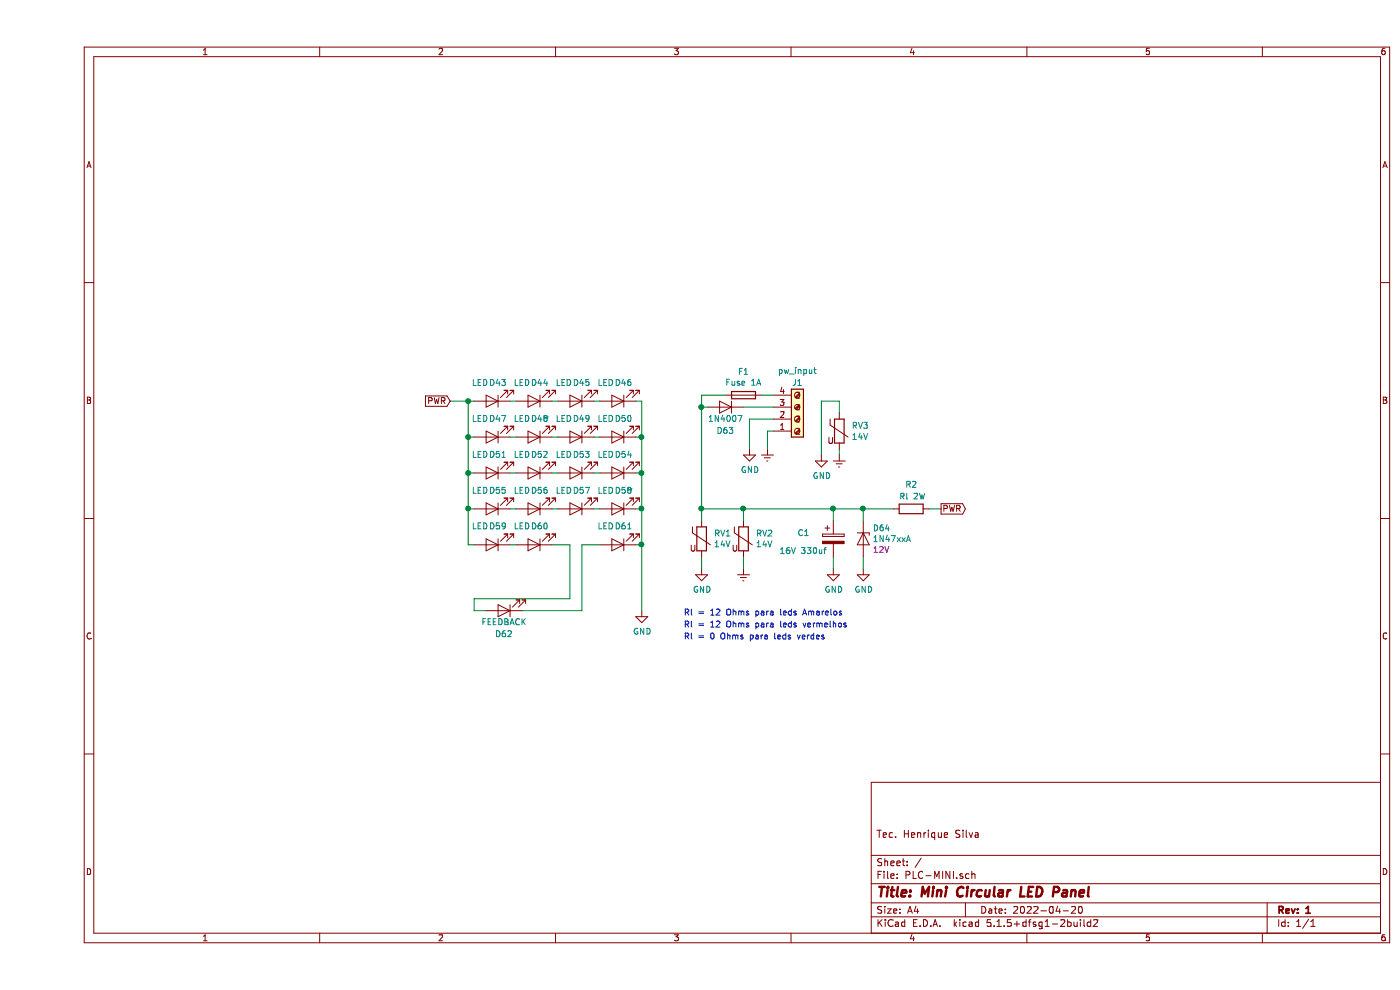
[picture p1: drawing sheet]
EESchema Schematic File Version 4
EELAYER 30 0
EELAYER END
$Descr A4 11693 8268
encoding utf-8
Sheet 1 1
Title "Mini Circular LED Panel"
Date "2022-04-20"
Rev "1"
Comp ""
Comment1 "Tec. Henrique Silva"
Comment2 ""
Comment3 ""
Comment4 ""
$EndDescr
Wire Wire Line
	4300 3350 4350 3350
$Comp
L Device:LED D43
U 1 1
P 3800 3350
F 0 "D43" H 3750 3200 50  0000 C CNN
F 1 "LED" H 3900 3200 50  0000 C CNN
F 2 "LED_THT:LED_D5.0mm_IRBlack" H 3800 3350 50  0001 C CNN
F 3 "~" H 3800 3350 50  0001 C CNN
	1    3800 3350
	-1   0    0    1   
$EndComp
Wire Wire Line
	3950 3350 4000 3350
$Comp
L Device:LED D44
U 1 1
P 4150 3350
F 0 "D44" H 4100 3200 50  0000 C CNN
F 1 "LED" H 4250 3200 50  0000 C CNN
F 2 "LED_THT:LED_D5.0mm_IRBlack" H 4150 3350 50  0001 C CNN
F 3 "~" H 4150 3350 50  0001 C CNN
	1    4150 3350
	-1   0    0    1   
$EndComp
Wire Wire Line
	5000 3350 5050 3350
$Comp
L Device:LED D45
U 1 1
P 4500 3350
F 0 "D45" H 4450 3200 50  0000 C CNN
F 1 "LED" H 4600 3200 50  0000 C CNN
F 2 "LED_THT:LED_D5.0mm_IRBlack" H 4500 3350 50  0001 C CNN
F 3 "~" H 4500 3350 50  0001 C CNN
	1    4500 3350
	-1   0    0    1   
$EndComp
Wire Wire Line
	4650 3350 4700 3350
$Comp
L Device:LED D46
U 1 1
P 4850 3350
F 0 "D46" H 4800 3200 50  0000 C CNN
F 1 "LED" H 4950 3200 50  0000 C CNN
F 2 "LED_THT:LED_D5.0mm_IRBlack" H 4850 3350 50  0001 C CNN
F 3 "~" H 4850 3350 50  0001 C CNN
	1    4850 3350
	-1   0    0    1   
$EndComp
Wire Wire Line
	4300 3650 4350 3650
$Comp
L Device:LED D47
U 1 1
P 3800 3650
F 0 "D47" H 3750 3500 50  0000 C CNN
F 1 "LED" H 3900 3500 50  0000 C CNN
F 2 "LED_THT:LED_D5.0mm_IRGrey" H 3800 3650 50  0001 C CNN
F 3 "~" H 3800 3650 50  0001 C CNN
	1    3800 3650
	-1   0    0    1   
$EndComp
Wire Wire Line
	3950 3650 4000 3650
$Comp
L Device:LED D48
U 1 1
P 4150 3650
F 0 "D48" H 4100 3500 50  0000 C CNN
F 1 "LED" H 4250 3500 50  0000 C CNN
F 2 "LED_THT:LED_D5.0mm_IRGrey" H 4150 3650 50  0001 C CNN
F 3 "~" H 4150 3650 50  0001 C CNN
	1    4150 3650
	-1   0    0    1   
$EndComp
Wire Wire Line
	5000 3650 5050 3650
Wire Wire Line
	3600 3650 3650 3650
$Comp
L Device:LED D49
U 1 1
P 4500 3650
F 0 "D49" H 4450 3500 50  0000 C CNN
F 1 "LED" H 4600 3500 50  0000 C CNN
F 2 "LED_THT:LED_D5.0mm_IRGrey" H 4500 3650 50  0001 C CNN
F 3 "~" H 4500 3650 50  0001 C CNN
	1    4500 3650
	-1   0    0    1   
$EndComp
Wire Wire Line
	4650 3650 4700 3650
$Comp
L Device:LED D53
U 1 1
P 4500 3950
F 0 "D53" H 4450 3800 50  0000 C CNN
F 1 "LED" H 4600 3800 50  0000 C CNN
F 2 "LED_THT:LED_D5.0mm" H 4500 3950 50  0001 C CNN
F 3 "~" H 4500 3950 50  0001 C CNN
	1    4500 3950
	-1   0    0    1   
$EndComp
Wire Wire Line
	4650 3950 4700 3950
$Comp
L Device:LED D50
U 1 1
P 4850 3650
F 0 "D50" H 4800 3500 50  0000 C CNN
F 1 "LED" H 4950 3500 50  0000 C CNN
F 2 "LED_THT:LED_D5.0mm_IRGrey" H 4850 3650 50  0001 C CNN
F 3 "~" H 4850 3650 50  0001 C CNN
	1    4850 3650
	-1   0    0    1   
$EndComp
Wire Wire Line
	4300 3950 4350 3950
$Comp
L Device:LED D51
U 1 1
P 3800 3950
F 0 "D51" H 3750 3800 50  0000 C CNN
F 1 "LED" H 3900 3800 50  0000 C CNN
F 2 "LED_THT:LED_D5.0mm" H 3800 3950 50  0001 C CNN
F 3 "~" H 3800 3950 50  0001 C CNN
	1    3800 3950
	-1   0    0    1   
$EndComp
Wire Wire Line
	3950 3950 4000 3950
$Comp
L Device:LED D52
U 1 1
P 4150 3950
F 0 "D52" H 4100 3800 50  0000 C CNN
F 1 "LED" H 4250 3800 50  0000 C CNN
F 2 "LED_THT:LED_D5.0mm" H 4150 3950 50  0001 C CNN
F 3 "~" H 4150 3950 50  0001 C CNN
	1    4150 3950
	-1   0    0    1   
$EndComp
Wire Wire Line
	5000 3950 5050 3950
$Comp
L Device:LED D54
U 1 1
P 4850 3950
F 0 "D54" H 4800 3800 50  0000 C CNN
F 1 "LED" H 4950 3800 50  0000 C CNN
F 2 "LED_THT:LED_D5.0mm" H 4850 3950 50  0001 C CNN
F 3 "~" H 4850 3950 50  0001 C CNN
	1    4850 3950
	-1   0    0    1   
$EndComp
Wire Wire Line
	4300 4250 4350 4250
$Comp
L Device:LED D55
U 1 1
P 3800 4250
F 0 "D55" H 3750 4100 50  0000 C CNN
F 1 "LED" H 3900 4100 50  0000 C CNN
F 2 "LED_THT:LED_D5.0mm_Clear" H 3800 4250 50  0001 C CNN
F 3 "~" H 3800 4250 50  0001 C CNN
	1    3800 4250
	-1   0    0    1   
$EndComp
Wire Wire Line
	3950 4250 4000 4250
$Comp
L Device:LED D56
U 1 1
P 4150 4250
F 0 "D56" H 4100 4100 50  0000 C CNN
F 1 "LED" H 4250 4100 50  0000 C CNN
F 2 "LED_THT:LED_D5.0mm_Clear" H 4150 4250 50  0001 C CNN
F 3 "~" H 4150 4250 50  0001 C CNN
	1    4150 4250
	-1   0    0    1   
$EndComp
Wire Wire Line
	5000 4250 5050 4250
Wire Wire Line
	3600 3950 3650 3950
Wire Wire Line
	3600 4250 3650 4250
Wire Wire Line
	5000 4550 5050 4550
$Comp
L Device:LED D59
U 1 1
P 3800 4550
F 0 "D59" H 3750 4400 50  0000 C CNN
F 1 "LED" H 3900 4400 50  0000 C CNN
F 2 "LED_THT:LED_D5.0mm_IRBlack" H 3800 4550 50  0001 C CNN
F 3 "~" H 3800 4550 50  0001 C CNN
	1    3800 4550
	-1   0    0    1   
$EndComp
Wire Wire Line
	3950 4550 4000 4550
$Comp
L Device:LED D60
U 1 1
P 4150 4550
F 0 "D60" H 4100 4400 50  0000 C CNN
F 1 "LED" H 4250 4400 50  0000 C CNN
F 2 "LED_THT:LED_D5.0mm_IRBlack" H 4150 4550 50  0001 C CNN
F 3 "~" H 4150 4550 50  0001 C CNN
	1    4150 4550
	-1   0    0    1   
$EndComp
Wire Wire Line
	3600 4550 3650 4550
$Comp
L Device:LED D61
U 1 1
P 4850 4550
F 0 "D61" H 4800 4400 50  0000 C CNN
F 1 "LED" H 4950 4400 50  0000 C CNN
F 2 "LED_THT:LED_D5.0mm_IRBlack" H 4850 4550 50  0001 C CNN
F 3 "~" H 4850 4550 50  0001 C CNN
	1    4850 4550
	-1   0    0    1   
$EndComp
Connection ~ 3600 3650
Wire Wire Line
	3600 3650 3600 3350
Connection ~ 3600 3950
Wire Wire Line
	3600 3950 3600 3650
Connection ~ 3600 4250
Wire Wire Line
	3600 4250 3600 3950
Wire Wire Line
	3600 4550 3600 4250
Wire Wire Line
	5050 3350 5050 3650
Connection ~ 5050 3650
Wire Wire Line
	5050 3650 5050 3950
Connection ~ 5050 3950
Wire Wire Line
	5050 3950 5050 4250
Connection ~ 5050 4250
$Comp
L power:GND #PWR02
U 1 1
P 5050 5100
F 0 "#PWR02" H 5050 4850 50  0001 C CNN
F 1 "GND" H 5055 4927 50  0000 C CNN
F 2 "" H 5050 5100 50  0001 C CNN
F 3 "" H 5050 5100 50  0001 C CNN
	1    5050 5100
	1    0    0    -1  
$EndComp
$Comp
L Connector:Screw_Terminal_01x04 J1
U 1 1
P 6350 3500
F 0 "J1" H 6350 3200 50  0000 C CNN
F 1 "pw_input" H 6350 3100 50  0000 C CNN
F 2 "Connector_Phoenix_MC_HighVoltage:PhoenixContact_MCV_1,5_4-G-5.08_1x04_P5.08mm_Vertical" H 6350 3500 50  0001 C CNN
F 3 "~" H 6350 3500 50  0001 C CNN
	1    6350 3500
	1    0    0    1   
$EndComp
Wire Wire Line
	5950 3500 6150 3500
Wire Wire Line
	5950 3750 5950 3500
$Comp
L Device:LED D62
U 1 1
P 3900 5100
F 0 "D62" H 3900 5300 50  0000 C CNN
F 1 "FEEDBACK" H 3900 5200 50  0000 C CNN
F 2 "LED_THT:LED_D5.0mm_IRBlack" H 3900 5100 50  0001 C CNN
F 3 "~" H 3900 5100 50  0001 C CNN
	1    3900 5100
	-1   0    0    1   
$EndComp
$Comp
L Diode:1N4007 D63
U 1 1
P 5750 3400
F 0 "D63" H 5750 3600 50  0000 C CNN
F 1 "1N4007" H 5750 3500 50  0000 C CNN
F 2 "Diode_THT:D_DO-41_SOD81_P10.16mm_Horizontal" H 5750 3225 50  0001 C CNN
F 3 "http://www.vishay.com/docs/88503/1n4001.pdf" H 5750 3400 50  0001 C CNN
	1    5750 3400
	-1   0    0    1   
$EndComp
Wire Wire Line
	5900 3400 6150 3400
Wire Wire Line
	3650 5000 3650 5100
Wire Wire Line
	3650 5100 3750 5100
Text GLabel 7550 4250 2    50   Output ~ 0
PWR
Text GLabel 3450 3350 0    50   Input ~ 0
PWR
Wire Wire Line
	3450 3350 3600 3350
$Comp
L Device:Varistor RV1
U 1 1
P 5550 4500
F 0 "RV1" H 5653 4546 50  0000 L CNN
F 1 "14V" H 5653 4455 50  0000 L CNN
F 2 "Varistor:RV_Disc_D7mm_W3.4mm_P5mm" V 5480 4500 50  0001 C CNN
F 3 "~" H 5550 4500 50  0001 C CNN
	1    5550 4500
	1    0    0    -1  
$EndComp
Wire Wire Line
	5550 4350 5550 4250
$Comp
L power:GND #PWR0101
U 1 1
P 5550 4750
F 0 "#PWR0101" H 5550 4500 50  0001 C CNN
F 1 "GND" H 5555 4577 50  0000 C CNN
F 2 "" H 5550 4750 50  0001 C CNN
F 3 "" H 5550 4750 50  0001 C CNN
	1    5550 4750
	1    0    0    -1  
$EndComp
Wire Wire Line
	5550 4750 5550 4650
$Comp
L Device:Varistor RV2
U 1 1
P 5900 4500
F 0 "RV2" H 6003 4546 50  0000 L CNN
F 1 "14V" H 6003 4455 50  0000 L CNN
F 2 "Varistor:RV_Disc_D7mm_W3.4mm_P5mm" V 5830 4500 50  0001 C CNN
F 3 "~" H 5900 4500 50  0001 C CNN
	1    5900 4500
	1    0    0    -1  
$EndComp
Wire Wire Line
	5900 4750 5900 4650
Wire Wire Line
	5900 4350 5900 4250
$Comp
L power:Earth #PWR0102
U 1 1
P 5900 4750
F 0 "#PWR0102" H 5900 4500 50  0001 C CNN
F 1 "Earth" H 5900 4600 50  0001 C CNN
F 2 "" H 5900 4750 50  0001 C CNN
F 3 "~" H 5900 4750 50  0001 C CNN
	1    5900 4750
	1    0    0    -1  
$EndComp
$Comp
L Device:Fuse F1
U 1 1
P 5900 3300
F 0 "F1" V 5703 3300 50  0000 C CNN
F 1 "Fuse 1A" V 5794 3300 50  0000 C CNN
F 2 "Fuse:Fuseholder_Cylinder-5x20mm_Schurter_0031_8201_Horizontal_Open" V 5830 3300 50  0001 C CNN
F 3 "~" H 5900 3300 50  0001 C CNN
	1    5900 3300
	0    1    1    0   
$EndComp
Wire Wire Line
	6050 3300 6150 3300
$Comp
L power:GND #PWR04
U 1 1
P 5950 3750
F 0 "#PWR04" H 5950 3500 50  0001 C CNN
F 1 "GND" H 5955 3577 50  0000 C CNN
F 2 "" H 5950 3750 50  0001 C CNN
F 3 "" H 5950 3750 50  0001 C CNN
	1    5950 3750
	1    0    0    -1  
$EndComp
Wire Wire Line
	6650 4350 6650 4250
$Comp
L power:GND #PWR01
U 1 1
P 6650 4750
F 0 "#PWR01" H 6650 4500 50  0001 C CNN
F 1 "GND" H 6655 4577 50  0000 C CNN
F 2 "" H 6650 4750 50  0001 C CNN
F 3 "" H 6650 4750 50  0001 C CNN
	1    6650 4750
	1    0    0    -1  
$EndComp
Wire Wire Line
	6650 4750 6650 4650
Wire Wire Line
	6900 4350 6900 4250
$Comp
L power:GND #PWR03
U 1 1
P 6900 4750
F 0 "#PWR03" H 6900 4500 50  0001 C CNN
F 1 "GND" H 6905 4577 50  0000 C CNN
F 2 "" H 6900 4750 50  0001 C CNN
F 3 "" H 6900 4750 50  0001 C CNN
	1    6900 4750
	1    0    0    -1  
$EndComp
Wire Wire Line
	6900 4750 6900 4650
$Comp
L Diode:1N47xxA D64
U 1 1
P 6900 4500
F 0 "D64" V 6809 4579 50  0000 L CNN
F 1 "1N47xxA" V 6900 4579 50  0000 L CNN
F 2 "Diode_THT:D_DO-41_SOD81_P10.16mm_Horizontal" H 6900 4325 50  0001 C CNN
F 3 "https://www.vishay.com/docs/85816/1n4728a.pdf" H 6900 4500 50  0001 C CNN
F 4 "12V" V 6991 4579 50  0000 L CNN "model"
	1    6900 4500
	0    1    1    0   
$EndComp
Wire Wire Line
	6700 3350 6700 3450
Wire Wire Line
	6550 3350 6700 3350
Wire Wire Line
	6550 3800 6550 3350
$Comp
L power:GND #PWR0104
U 1 1
P 6550 3800
F 0 "#PWR0104" H 6550 3550 50  0001 C CNN
F 1 "GND" H 6555 3627 50  0000 C CNN
F 2 "" H 6550 3800 50  0001 C CNN
F 3 "" H 6550 3800 50  0001 C CNN
	1    6550 3800
	1    0    0    -1  
$EndComp
Wire Wire Line
	6700 3750 6700 3800
$Comp
L power:Earth #PWR0103
U 1 1
P 6700 3800
F 0 "#PWR0103" H 6700 3550 50  0001 C CNN
F 1 "Earth" H 6700 3650 50  0001 C CNN
F 2 "" H 6700 3800 50  0001 C CNN
F 3 "~" H 6700 3800 50  0001 C CNN
	1    6700 3800
	1    0    0    -1  
$EndComp
$Comp
L Device:Varistor RV3
U 1 1
P 6700 3600
F 0 "RV3" H 6803 3646 50  0000 L CNN
F 1 "14V" H 6803 3555 50  0000 L CNN
F 2 "Varistor:RV_Disc_D7mm_W3.4mm_P5mm" V 6630 3600 50  0001 C CNN
F 3 "~" H 6700 3600 50  0001 C CNN
	1    6700 3600
	1    0    0    -1  
$EndComp
Wire Wire Line
	5550 4250 5900 4250
Connection ~ 5900 4250
Connection ~ 6650 4250
Wire Wire Line
	6650 4250 6900 4250
Connection ~ 6900 4250
Wire Wire Line
	6900 4250 7150 4250
$Comp
L Device:R R2
U 1 1
P 7300 4250
F 0 "R2" V 7500 4200 50  0000 L CNN
F 1 "Rl 2W" V 7400 4150 50  0000 L CNN
F 2 "Resistor_THT:R_Axial_DIN0411_L9.9mm_D3.6mm_P15.24mm_Horizontal" V 7230 4250 50  0001 C CNN
F 3 "~" H 7300 4250 50  0001 C CNN
	1    7300 4250
	0    1    -1   0   
$EndComp
Wire Wire Line
	7450 4250 7550 4250
Text Notes 5400 5250 0    50   ~ 0
Rl = 12 Ohms para leds vermelhos
Text Notes 5400 5350 0    50   ~ 0
Rl = 0 Ohms para leds verdes
Text Notes 5400 5150 0    50   ~ 0
Rl = 12 Ohms para leds Amarelos
$Comp
L Device:CP C1
U 1 1
P 6650 4500
F 0 "C1" H 6350 4550 50  0000 L CNN
F 1 "16V 330uf" H 6200 4400 50  0000 L CNN
F 2 "Capacitor_THT:CP_Radial_D8.0mm_P3.50mm" H 6688 4350 50  0001 C CNN
F 3 "~" H 6650 4500 50  0001 C CNN
	1    6650 4500
	1    0    0    -1  
$EndComp
$Comp
L Device:LED D58
U 1 1
P 4850 4250
F 0 "D58" H 4800 4100 50  0000 C CNN
F 1 "LED" H 4950 4100 50  0000 C CNN
F 2 "LED_THT:LED_D5.0mm_Clear" H 4850 4250 50  0001 C CNN
F 3 "~" H 4850 4250 50  0001 C CNN
	1    4850 4250
	-1   0    0    1   
$EndComp
Wire Wire Line
	4650 4250 4700 4250
$Comp
L Device:LED D57
U 1 1
P 4500 4250
F 0 "D57" H 4450 4100 50  0000 C CNN
F 1 "LED" H 4600 4100 50  0000 C CNN
F 2 "LED_THT:LED_D5.0mm_Clear" H 4500 4250 50  0001 C CNN
F 3 "~" H 4500 4250 50  0001 C CNN
	1    4500 4250
	-1   0    0    1   
$EndComp
Wire Wire Line
	3650 3350 3600 3350
Connection ~ 3600 3350
Wire Wire Line
	4550 4550 4700 4550
Wire Wire Line
	4450 4550 4300 4550
Wire Wire Line
	5050 4250 5050 4550
Connection ~ 5050 4550
Wire Wire Line
	5050 4550 5050 5100
$Comp
L power:Earth #PWR0105
U 1 1
P 6100 3750
F 0 "#PWR0105" H 6100 3500 50  0001 C CNN
F 1 "Earth" H 6100 3600 50  0001 C CNN
F 2 "" H 6100 3750 50  0001 C CNN
F 3 "~" H 6100 3750 50  0001 C CNN
	1    6100 3750
	1    0    0    -1  
$EndComp
Wire Wire Line
	6100 3750 6100 3600
Wire Wire Line
	6100 3600 6150 3600
Connection ~ 5550 4250
Wire Wire Line
	5900 4250 6650 4250
Wire Wire Line
	5750 3300 5550 3300
Wire Wire Line
	5600 3400 5550 3400
Wire Wire Line
	5550 3300 5550 3400
Connection ~ 5550 3400
Wire Wire Line
	5550 3400 5550 4250
Wire Wire Line
	4450 4550 4450 5000
Wire Wire Line
	3650 5000 4450 5000
Wire Wire Line
	4550 4550 4550 5100
Wire Wire Line
	4050 5100 4550 5100
$EndSCHEMATC
